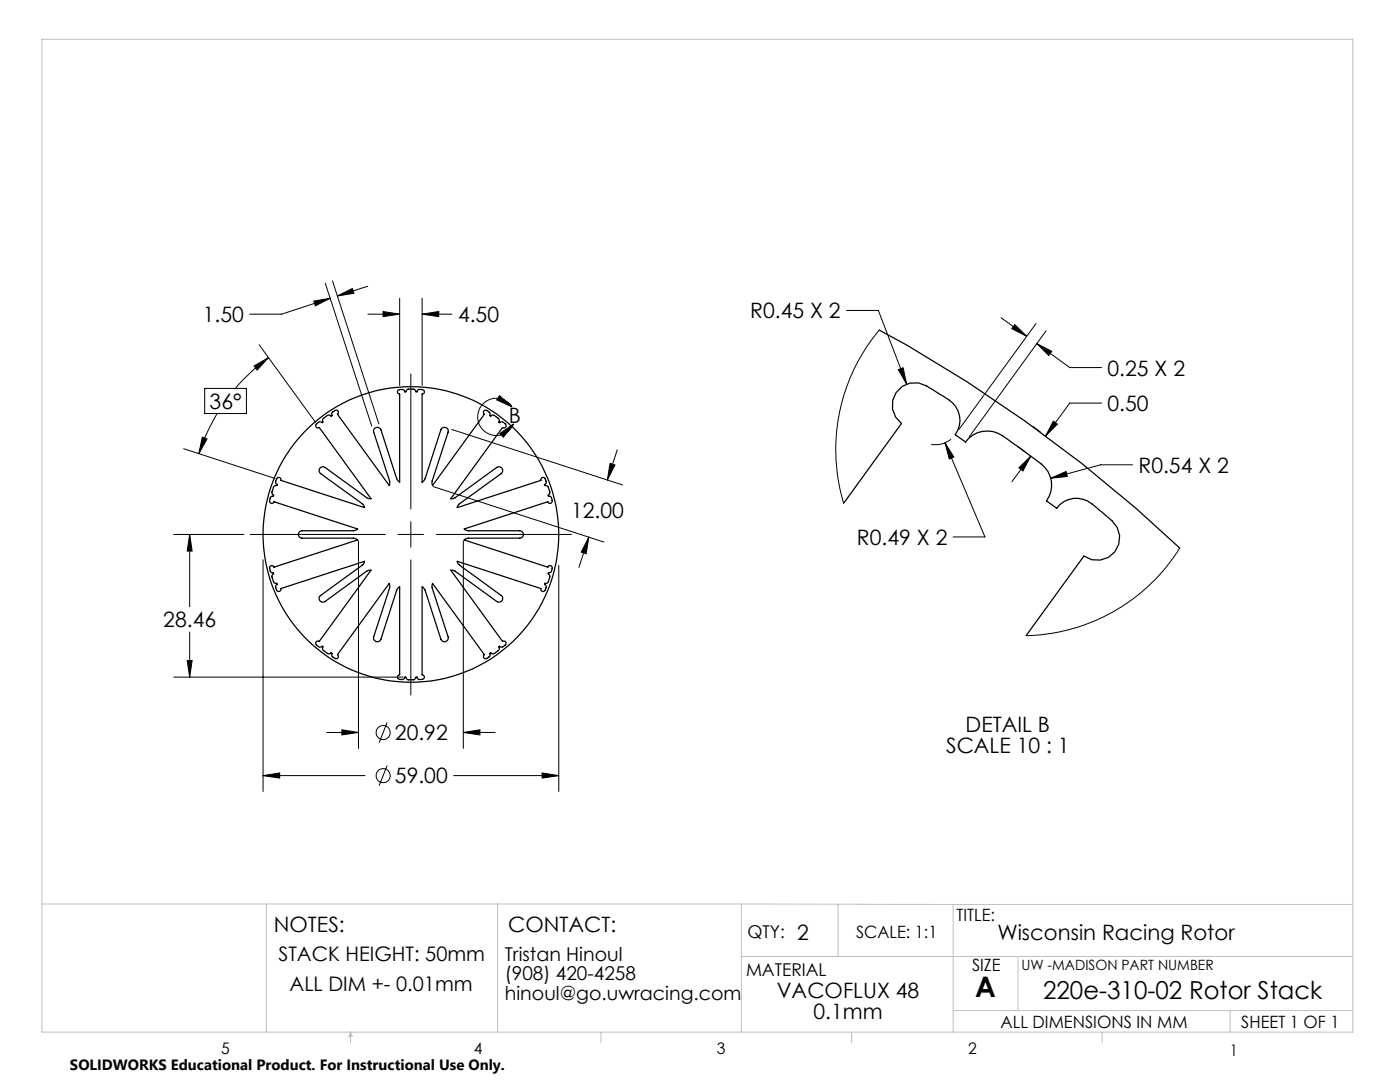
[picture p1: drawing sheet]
<svg xmlns="http://www.w3.org/2000/svg" width="279mm" height="216mm" viewBox="0 0 279 216" stroke-linecap="round" stroke-linejoin="round" font-family="sans-serif">
<g fill="none" stroke="#c0c0c0" stroke-width=".2">
<path d="M8.4 7.8h261.6v198.2h-261.6zM8.4 180.4h139.6M53.2 180.4v25.6M99.3 180.4v25.6M148 180.4v25.6M148 190.9h122M148 180.4l42.2 .1M167.3 180.4v10.5M190.2 180.5v25.5M190.2 180.5h79.8M203.2 190.9v10.7M70 206v2.1"/>
<path d="M70 206l.3 .8h-.7zM119.9 206v2.1M170 206v2.1M190.2 201.6h79.8M220 206v2.1M245.5 201.6v4.4"/>
</g>
<g fill="none" stroke="#000" stroke-width=".2">
<path d="M64.9 56.5l9.3 28.5M65.9 59.5l-9.7 3.2h-6.4M66.4 56.1l9.2 28.5M67.3 59.1l3-1.5 .3 .9zM73.4 57.1l-6.1 2M79.8 59.5v17.4M84.2 59.5v17.4M40.9 77.5h8.3v5h-8.3zM50.7 73l2.9-1.6-2.3 2.4zM51.7 68.8l11.3 15.5M53.6 71.4a35.5 35.5 0 0 0-6.6 6.1M62.6 60.1l3.3-.6-3 1.5z"/>
<path d="M73.4 62.7h6.4M76.4 62.2l3.4 .5-3.4 .5zM82 74.6v27M84.2 62.7l3.4-.5v1zM84.2 62.7h6M99.7 79l2.5 2.2-3.1-1.4zM168.9 61.9h6.4l5.6 14.8M175.5 65.9l-1.7 2.1-1.9 2.9a36.9 36.9 0 0 0-3.5 29.5M179.3 73.8l.9-.4 .7 3.3zM199.8 63.4l5.1 3.7M202.5 64.8l2.4 2.3-3-1.5zM206.8 64.6l-15.4 21.1"/>
<path d="M206.9 68.6l3 1.5-.6 .8zM206.9 68.6l6.6 4.7h6.4M208.8 66l-15.4 21.2M36.7 89.5l18.2 6M40.4 87.2l.9 .4-1.6 2.9zM43.3 82.5l-.4 .8a37.1 37.1 0 0 0-3.2 7.2M86.4 97.1l34.1 11.1M90.1 85.7l34.1 11.1M99.8 86.5l2.7-1.9-2 2.6zM102.2 81.2a3.7 3.7 0 0 0-5.8-.7 3.7 3.7 0 0 0 .6 5.8 3.7 3.7 0 0 0 5.5-1.7M121.7 92.5l1 .3-1.5 3zM123.2 89.7l-2 6.1"/>
<path d="M188.6 88.3l1.8 2.9-1 .4zM188.6 88.3l8 18.8h-6.4M189.8 87.6a4.7 4.7 0 0 1-4 1.1M203.1 89.1l1.6 1.1M203.3 93.3l2.4-2.3-1.5 3zM205.7 91l-3.8 5.1M206.1 85.1l1.5 1.1M209.7 95.4l3.1-1.3 .2 1zM210.2 84l.8 .6-2.3 2.4zM219.9 80.4h-6.4l-4.8 6.6M226 92.7h-6.3l-10 2.7M34.7 106.6h14"/>
<path d="M37.9 106.6l.4 3.4h-.9zM37.9 106.6v14.5M50 106.6h26.9M52.5 111.7v46.2M71.5 107.9v41.4M79.4 106.6h5.1M82 104.1v5.1M82 111.7v27M87.1 106.6h27M92.5 107.9v41.4M111.5 112.8v45.1M117.5 107.2l-.5 3.3-1-.3z"/>
<path d="M117.5 107.2l-2 6M235.4 109.4l-1.6 2.3a37 37 0 0 1-29 15.1M34.7 135.1h45.8M37.4 131.8h.9l-.4 3.3zM37.9 126.1v9M52.5 154.8l3.3-.6v1.1zM52.5 154.8h20.3M65.2 146.2h6.3M68.2 145.6l3.3 .6-3.3 .4zM77.3 152.8l-1.6 4M77.3 144.1l-1.6 4.1M90.5 154.8h21"/>
<path d="M92.5 146.2h6.3M92.5 146.2l3.3-.6v1zM108.2 154.2l3.3 .6-3.3 .5z"/>
<circle cx="76.5" cy="146.2" r="1.41"/>
<circle cx="76.5" cy="154.8" r="1.41"/>
</g>
<g fill="#000">
<path d="M62.6 60.1l3.3-.6-3 1.5zM67.3 59.1l3-1.5 .3 .9zM52.5 154.8l3.3-.6v1.1zM108.2 154.2l3.3 .6-3.3 .5zM76.4 62.2l3.4 .5-3.4 .5zM84.2 62.7l3.4-.5v1zM117.5 107.2l-.5 3.3-1-.3zM121.7 92.5l1 .3-1.5 3zM68.2 145.6l3.3 .6-3.3 .4zM92.5 146.2l3.3-.6v1zM37.4 131.8h.9l-.4 3.3zM37.9 106.6l.4 3.4h-.9zM50.7 73l2.9-1.6-2.3 2.4zM40.4 87.2l.9 .4-1.6 2.9zM206.9 68.6l3 1.5-.6 .8zM202.5 64.8l2.4 2.3-3-1.5zM203.3 93.3l2.4-2.3-1.5 3zM210.2 84l.8 .6-2.3 2.4zM179.3 73.8l1.6 2.9-.7-3.3zM209.7 95.4l3.3-.3-.2-1zM188.6 88.3l.8 3.3 1-.4z"/>
<path d="M99.7 79l2.5 2.2-3.1-1.4zM99.8 86.5l2.7-1.9-2 2.6z"/>
</g>
<g fill="none" stroke="#000" stroke-width=".25">
<path d="M175.5 65.9a287.7 287.7 0 0 1 59.9 43.5M63.1 84.6a.85 .85 0 0 1 1.2-.3l.1-.2a1.25 1.25 0 0 1 .9-1.2l.5-.1 .3 .2 .2-.2a.9 .9 0 0 1 .9-1l.3 .4-.2 .5 10.4 14.2 .1-.9-3.2-9.8a.76 .76 0 0 1 .5-.9 .76 .76 0 0 1 .9 .5l3.2 9.8 .6 .6v-17.6a.49 .49 0 0 1-.4-.6 .49 .49 0 0 1 .7-.3h.1a.44 .44 0 0 1 .6 .5h.2l.4-.6h1.2l.4 .6h.3a.78 .78 0 0 1 1-.4 .44 .44 0 0 1 .4 .4 .44 .44 0 0 1-.5 .4v17.6l.6-.6 3.2-9.8a.76 .76 0 0 1 .9-.5 .76 .76 0 0 1 .5 .9l-3.1 9.8v.9l10.4-14.2a.49 .49 0 0 1 .1-.8 .49 .49 0 0 1 .7 .2l.3 .3-.1 .5 .3 .1a1.04 1.04 0 0 1 1.3 .4 .55 .55 0 0 1 .3 .8l.2 .1a.82 .82 0 0 1 1.1 .9l-.3 .2-.3-.1-10.3 14.2 .8-.2 8.3-6a.76 .76 0 0 1 1.1 .2 .76 .76 0 0 1-.2 1l-8.3 6-.4 .8 16.6-5.5a.5 .5 0 0 1 .6-.5 .5 .5 0 0 1 .4 .6l.1 .1a.46 .46 0 0 1-.3 .7l.1 .2h.1a1.08 1.08 0 0 1 .8 1.1 .57 .57 0 0 1-.3 .8l.1 .2a.87 .87 0 0 1 .6 1.2l-.4 .2-.4-.3-16.7 5.5 .7 .3h10.4a.74 .74 0 0 1 .8 .7 .74 .74 0 0 1-.8 .8h-10.4l-.7 .3 16.7 5.5a.49 .49 0 0 1 .8-.2 .49 .49 0 0 1 0 .8v.1a.45 .45 0 0 1-.6 .4v.2a1.11 1.11 0 0 1 0 1.5 .53 .53 0 0 1-.7 .4v.3a.81 .81 0 0 1 .1 .8 .81 .81 0 0 1-.7 .5l-.2-.2-.1-.4-16.6-5.4 .4 .8 8.3 6a.74 .74 0 0 1 .2 1.1 .74 .74 0 0 1-1.1 .1l-8.3-6-.8-.2 10.3 14.2a.5 .5 0 0 1 .7 .3 .5 .5 0 0 1-.5 .6l-.3 .3-.5-.3-.1 .3a1.25 1.25 0 0 1-.9 1.2l-.3 .1-.5-.3-.1 .3a.9 .9 0 0 1-1 .9l-.3-.3 .2-.5-10.4-14.2-.1 .8 3.2 9.9a.76 .76 0 0 1-.5 .9 .76 .76 0 0 1-.9-.5l-3.2-9.8-.6-.6v17.6a.49 .49 0 0 1 .4 .6 .49 .49 0 0 1-.7 .3h-.1a.49 .49 0 0 1-.5-.5h-.3v.2l-.4 .3h-1.2l-.4-.3v-.2h-.2a.8 .8 0 0 1-1.2 .4l-.3-.4 .1-.3 .4-.1v-17.6l-.6 .6-3.3 10a.76 .76 0 0 1-.9 .3 .76 .76 0 0 1-.4-.9l3.2-9.9-.1-.8-10.4 14.2a.49 .49 0 0 1-.1 .8 .49 .49 0 0 1-.7-.2l-.3-.3 .1-.5-.2-.2-.1 .2a1.16 1.16 0 0 1-1.4-.6l-.2-.2 .1-.5-.3-.1a.82 .82 0 0 1-1.1-.9l.3-.2 .3 .1 10.3-14.2-.8 .2-8.3 6a.74 .74 0 0 1-1.1-.1 .74 .74 0 0 1 .2-1.1l8.3-6 .4-.8-16.6 5.4a.5 .5 0 0 1-.6 .6 .5 .5 0 0 1-.4-.6l-.1-.1a.46 .46 0 0 1 .3-.7l-.1-.2h-.1a1.07 1.07 0 0 1-.8-1.1 .62 .62 0 0 1 .3-.8l-.1-.2a.91 .91 0 0 1-.7-1.2l.5-.2 .4 .3 16.7-5.5-.7-.3h-10.4a.74 .74 0 0 1-.8-.8 .74 .74 0 0 1 .8-.7h10.4l.7-.3-16.7-5.5a.48 .48 0 0 1-.7 .3 .48 .48 0 0 1-.1-.8v-.2a.45 .45 0 0 1 .6-.4v-.2a1.25 1.25 0 0 1 .1-1.6l.2-.2 .4-.1v-.3a.81 .81 0 0 1-.1-.8 .81 .81 0 0 1 .7-.5l.2 .2 .1 .3 16.6 5.5-.4-.8-8.3-6a.76 .76 0 0 1-.2-1 .76 .76 0 0 1 1.1-.2l8.3 6 .8 .2-10.3-14.2a.45 .45 0 0 1-.6-.1 .45 .45 0 0 1 0-.6zM168.4 100.4l11.5-15.9a4.5 4.5 0 0 1-.9-6.4 4.5 4.5 0 0 1 6.5-.7l2.7 1.7a5.2 5.2 0 0 1 2.9 6.8l-.5 .8 2.1 1.5a5.5 5.5 0 0 1 8.3-.6l4.8 3.5a11.3 11.3 0 0 1 3.3 3 5.4 5.4 0 0 1-.3 5.8l2.1 1.5a4.9 4.9 0 0 1 7.5-.5l2.5 2.1a4.8 4.8 0 0 1 .3 8.2l-1.6 .6-1.7-.1-1.6-.8-11.5 15.9"/>
<circle cx="82" cy="106.6" r="29.5"/>
</g>
<text font-size="5.6" x="194.6" y="199">A</text>
<text font-size="4.9" x="208.2" y="199.4">220e-310-02 Rotor Stack</text>
<g font-size="4.2">
<text x="40.5" y="64.3">1.50</text>
<text x="91.4" y="64.3">4.50</text>
<text x="149.7" y="63.5">R0.45 X 2</text>
<text x="221" y="74.9">0.25 X 2</text>
<text x="41.8" y="81.6">36°</text>
<text x="221" y="82">0.50</text>
<text x="101.5" y="84.4">B</text>
<text x="227.2" y="94.3">R0.54 X 2</text>
<text x="114" y="103.4">12.00</text>
<text x="171" y="108.7">R0.49 X 2</text>
<text x="32.6" y="125.2">28.46</text>
<text x="78.8" y="147.7">20.92</text>
<text x="192.7" y="146">DETAIL B</text>
<text x="188.8" y="150.2">SCALE 10 : 1</text>
<text x="78.8" y="156.3">59.00</text>
<text x="54.6" y="185.9">NOTES:</text>
<text x="101.4" y="185.9">CONTACT:</text>
<text x="159.1" y="187.5">2</text>
<text x="199" y="187.6">Wisconsin Racing Rotor</text>
<text x="155" y="199.2">VACOFLUX 48</text>
<text x="162.3" y="203.4">0.1mm</text>
</g>
<g font-size="4">
<text x="55.6" y="191.8">STACK HEIGHT: 50mm</text>
<text x="57.8" y="197.7">ALL DIM +- 0.01mm</text>
</g>
<g font-size="3.8">
<text x="100.8" y="191.8">Tristan Hinoul</text>
<text x="100.8" y="195.6">(908) 420-4258</text>
<text x="100.8" y="199.5">hinoul@go.uwracing.com</text>
</g>
<g font-size="3.5">
<text x="149.2" y="187.2">QTY:</text>
<text x="148.9" y="194.7">MATERIAL</text>
</g>
<g font-size="3.4">
<text x="190.9" y="183.8">TITLE:</text>
<text x="170.9" y="187.2">SCALE: 1:1</text>
<text x="194" y="193.8">SIZE</text>
<text x="199.7" y="205.1">ALL DIMENSIONS IN MM</text>
<text x="247.7" y="205.1">SHEET 1 OF 1</text>
</g>
<g font-size="3.2">
<text x="44.2" y="210.4">5</text>
<text x="94.6" y="210.3">4</text>
<text x="143.1" y="210.4">3</text>
<text x="193.2" y="210.3">2</text>
<text x="245.4" y="210.6">1</text>
</g>
<text font-size="3" x="14" y="213.5">SOLIDWORKS Educational Product. For Instructional Use Only.</text>
<text font-size="2.8" x="203.8" y="193.5">UW -MADISON PART NUMBER</text>
</svg>
